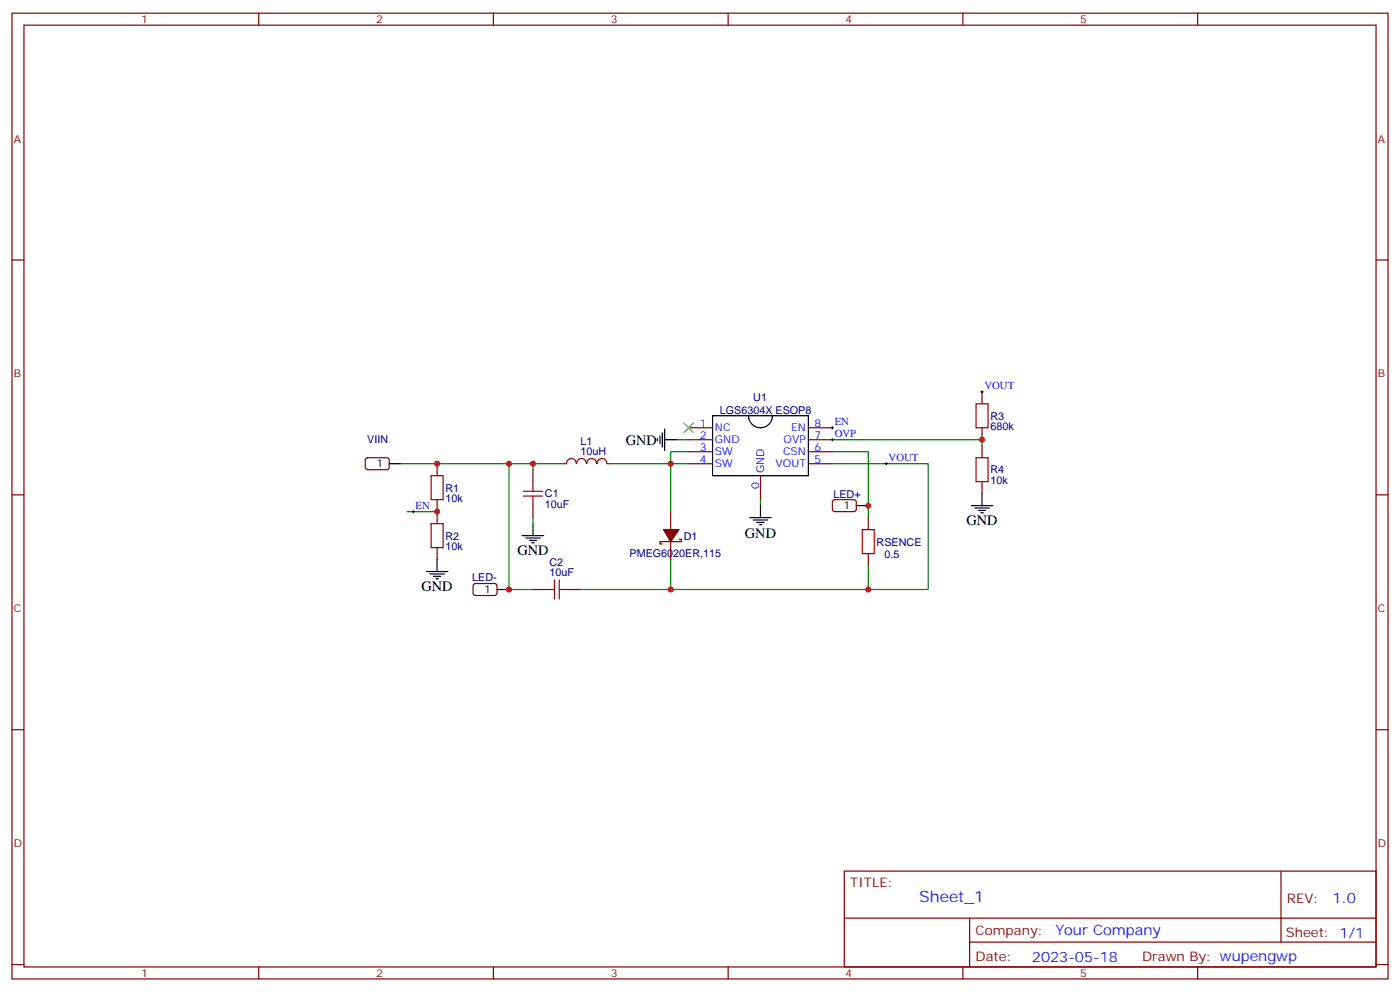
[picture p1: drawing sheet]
<svg xmlns="http://www.w3.org/2000/svg" width="412mm" height="292mm" viewBox="0 0 412 292" stroke-linecap="round" stroke-linejoin="round" font-family="sans-serif">
<g fill="none" stroke="#870000" stroke-width=".35">
<path d="M3.5 3.9h405.4v284.3h-405.4zM7.1 7.4h398.2v277.3h-398.2zM76.2 3.9v3.5M145.3 3.9v3.5M214.5 3.9v3.5M283.6 3.9v3.5M352.8 3.9v3.5M3.5 76.6h3.6M405.3 76.6h3.6M289.3 115.4v3.5M107.8 135l.5-.2h5.9l.5 .7-.1 2.4-.7 .4-5.9-.1-.4-.6v-2.1zM128.8 136.5v3.6"/>
<path d="M157 138.3v3.5M169.7 136.5a1.41 1.41 0 0 0-1.4-1.5 1.41 1.41 0 0 0-1.4 1.5h-1.1M169.9 136.5a1.41 1.41 0 0 1 1.4-1.5 1.41 1.41 0 0 1 1.4 1.5M172.9 136.5a1.41 1.41 0 0 1 1.4-1.5 1.41 1.41 0 0 1 1.4 1.5M175.9 136.5a1.41 1.41 0 0 1 1.4-1.5 1.41 1.41 0 0 1 1.4 1.5M178.9 136.5h1M202.8 136.5h7.1M202.8 125.9h7.1M202.8 129.5h7.1M202.8 133h7.1M238.1 136.5h7.1M238.1 125.9h7.1"/>
<path d="M238.1 129.5h7.1M238.1 133h7.1M289.3 125.9v3.6M289.3 131.2v3.6M3.5 145.7h3.6M128.8 147.1v7.1M157 148.9v3.5M197.6 150.6v5.3M197.6 159.5v5.2M200 158.8h.7v.7h-6.3v.7h.7M224 140.1v7M245.4 147.3l.5-.2 5.9 .1 .4 .6v2.4l-.7 .4h-5.9l-.4-.7v-2.1z"/>
<path d="M255.8 152.4v3.5M289.3 141.8v3.5M405.3 145.7h3.6M128.8 161.2v3.5M139.6 172l.5-.2 5.9 .1 .4 .6-.1 2.4-.6 .4h-5.9l-.5-.7v-2.1zM157 173.6h3.5M167.6 173.6h3.5M255.8 163v3.5M3.5 214.8h3.6M405.3 214.8h3.6M248.7 256.5h156.6v28.2h-156.6zM377.3 256.5v20.9"/>
<path d="M248.7 270.3h156.5M285.6 277.4h119.6M285.6 270.3v14.1M3.5 284h3.6M76.2 284.7v3.5M145.3 284.7v3.5M214.5 284.7v3.5M283.6 284.7v3.5M352.8 284.7v3.5M405.3 284h3.6"/>
</g>
<g fill="none" stroke="#000" stroke-width=".35">
<path d="M114.7 136.5h3.5M193.7 129.1v.7M194.4 128.4v2.1M195.1 127.4v4.2M195.8 129.5h3.5M195.8 126.3v6.3M209.9 122.4h28.2v17.7h-28.2zM220.5 122.4a3.5 3.5 0 0 0 3.5 3.5 3.5 3.5 0 0 0 3.5-3.5M153.8 157.7h6.4M154.9 158.4h4.2M155.9 159.1h2.1M156.6 159.8h.7"/>
<path d="M157 154.2v3.5M220.8 152.4h6.4M221.9 153.1h4.2M223 153.8h2.1M223.7 154.5h.7M224 148.9v3.5M252.2 148.9h3.6M286.1 148.9h6.4M287.2 149.6h4.2M288.2 150.3h2.1M288.9 151h.7M289.3 145.3v3.6"/>
<path d="M125.6 168.3h6.3M126.6 169h4.3M127.7 169.7h2.1M128.4 170.4h.7M128.8 164.7v3.6M146.4 173.6h3.5"/>
</g>
<g fill="none" stroke="#008700" stroke-width=".35">
<path d="M118.2 136.5h38.8v1.8M149.9 136.5v37.1h7.1M157 136.5h8.8M179.9 136.5h22.9M199.3 129.5h3.5M202.8 133h-5.2v17.6M245.2 133h10.6v19.4M245.2 136.5h28.2v37.1h-75.8v-8.9M245.2 129.5h44.1v1.7M119.9 150.6h8.9M157 152.4v1.8M224 147.1v1.8"/>
<path d="M171.1 173.6h26.5M255.8 166.5v7.1"/>
</g>
<g fill="none" stroke="#a10000" stroke-width=".35">
<path d="M287.5 118.9h3.5v7h-3.5zM287.5 134.8h3.5v7h-3.5zM127 154.2h3.5v7h-3.5zM127 140.1h3.5v7h-3.5zM154.2 144.6h5.6M154.2 146.1h5.6M157 141.8v2.8M157 146.1v2.8M254 155.9h3.5v7.1h-3.5zM160.5 173.6h2.8M163.3 170.7v5.7M164.7 170.7v5.7"/>
<path d="M164.7 173.6h2.9"/>
</g>
<path d="M195.4 155.9h4.6l-2.4 3.6z" fill="#870000" stroke="#870000" stroke-width=".35"/>
<path d="M288.9 115.4h.7M289.3 115v.7M244.8 125.9h.7M244.8 129.5h.7M245.2 125.6v.7M245.2 129.1v.7M260.7 136.5h.7M261.1 136.2v.7M121.4 150.6h.7M121.7 150.3v.7" fill="none" stroke="#000" stroke-width=".29"/>
<path d="M201.4 124.5l2.9 2.9M204.3 124.5l-2.9 2.9" fill="none" stroke="#3c3" stroke-width=".35"/>
<g fill="#c00">
<circle cx="149.9" cy="173.6" r=".88"/>
<circle cx="157" cy="136.5" r=".88"/>
<circle cx="149.9" cy="136.5" r=".88"/>
<circle cx="255.8" cy="173.6" r=".88"/>
<circle cx="197.6" cy="173.6" r=".88"/>
<circle cx="197.6" cy="136.5" r=".88"/>
<circle cx="255.8" cy="148.9" r=".88"/>
<circle cx="128.8" cy="136.5" r=".88"/>
<circle cx="128.8" cy="150.6" r=".88"/>
<circle cx="289.3" cy="129.5" r=".88"/>
</g>
<text font-size="4.6" fill="#00f" x="270.8" y="265.5">Sheet_1</text>
<g font-size="4.2">
<text x="184.3" y="131">GND</text>
<text x="284.7" y="154.5">GND</text>
<text x="219.4" y="158.5">GND</text>
<text x="152.4" y="163.3">GND</text>
<text x="124.2" y="173.9">GND</text>
</g>
<g font-size="4.2" fill="#00f">
<text x="392.5" y="265.7">1.0</text>
<text x="310.9" y="275.3">Your Company</text>
<text x="304" y="283.1">2023-05-18</text>
</g>
<g font-size="3.9" fill="#800">
<text x="250.5" y="261.1">TITLE:</text>
<text x="379.1" y="265.7">REV:</text>
<text x="287.4" y="275.3">Company:</text>
<text x="378.7" y="275.9">Sheet: 1/1</text>
<text x="287.4" y="282.9">Date:</text>
<text x="336.4" y="283">Drawn By: wupengwp</text>
</g>
<g font-size="3.2" fill="#800">
<text x="41.6" y="6.9">1</text>
<text x="110.8" y="6.9">2</text>
<text x="179.9" y="6.9">3</text>
<text x="249.1" y="6.9">4</text>
<text x="318.2" y="6.9">5</text>
<text x="4.1" y="42">A</text>
<text x="405.9" y="42">A</text>
<text x="4.1" y="111.1">B</text>
<text x="405.9" y="111.1">B</text>
<text x="4.1" y="180.3">C</text>
<text x="405.9" y="180.3">C</text>
<text x="4.1" y="249.4">D</text>
<text x="405.9" y="249.4">D</text>
<text x="41.6" y="287.7">1</text>
<text x="110.8" y="287.7">2</text>
<text x="179.9" y="287.7">3</text>
<text x="249.1" y="287.7">4</text>
<text x="318.2" y="287.7">5</text>
</g>
<g font-size="3.2" fill="#000080">
<text x="221.9" y="117.9">U1</text>
<text x="212" y="121.8">LGS6304X ESOP8</text>
<text x="291.7" y="123.5">R3</text>
<text x="108.2" y="130.5">VIIN</text>
<text x="171" y="130.9">L1</text>
<text x="291.7" y="126.7">680k</text>
<text x="171" y="133.9">10uH</text>
<text x="291.7" y="142.6">10k</text>
<text x="291.8" y="139.4">R4</text>
<text x="131.2" y="147.9">10k</text>
<text x="131.2" y="144.9">R1</text>
<text x="160.5" y="149.6">10uF</text>
<text x="160.5" y="146.5">C1</text>
<text x="245.5" y="146.5">LED+</text>
<text x="131.2" y="158.9">R2</text>
<text x="201.4" y="158.9">D1</text>
<text x="258.2" y="160.7">RSENCE</text>
<text x="131.2" y="162">10k</text>
<text x="161.9" y="166.7">C2</text>
<text x="185.4" y="164.1">PMEG6020ER,115</text>
<text x="260.5" y="164.2">0.5</text>
<text x="139.1" y="171.2">LED-</text>
<text x="161.9" y="169.7">10uF</text>
</g>
<g font-size="3.2" fill="#00f">
<text x="290" y="114.5">VOUT</text>
<text x="206.1" y="125.6">1</text>
<text x="239.9" y="125.6">8</text>
<text x="245.9" y="125.1">EN</text>
<text x="206.1" y="129.1">2</text>
<text x="210.6" y="127">NC</text>
<text x="210.6" y="130.5">GND</text>
<text x="230.8" y="130.5">OVP</text>
<text x="233" y="127">EN</text>
<text x="239.9" y="129.1">7</text>
<text x="245.9" y="128.6">OVP</text>
<text x="206.1" y="132.6">3</text>
<text x="206.1" y="136.2">4</text>
<text x="210.6" y="134.1">SW</text>
<text x="210.6" y="137.6">SW</text>
<text x="228.5" y="137.6">VOUT</text>
<text x="230.7" y="134.1">CSN</text>
<text x="239.9" y="136.2">5</text>
<text x="239.9" y="132.6">6</text>
<text x="261.8" y="135.6">VOUT</text>
<text x="223.7" y="143.8" transform="rotate(-90 223.7 143.8)">0</text>
<text x="225.1" y="139.3" transform="rotate(-90 225.1 139.3)">GND</text>
<text x="122.4" y="149.8">EN</text>
</g>
<g font-size="3.2">
<text x="110.9" y="137.6">1</text>
<text x="248.5" y="149.9">1</text>
<text x="142.6" y="174.6">1</text>
</g>
</svg>
